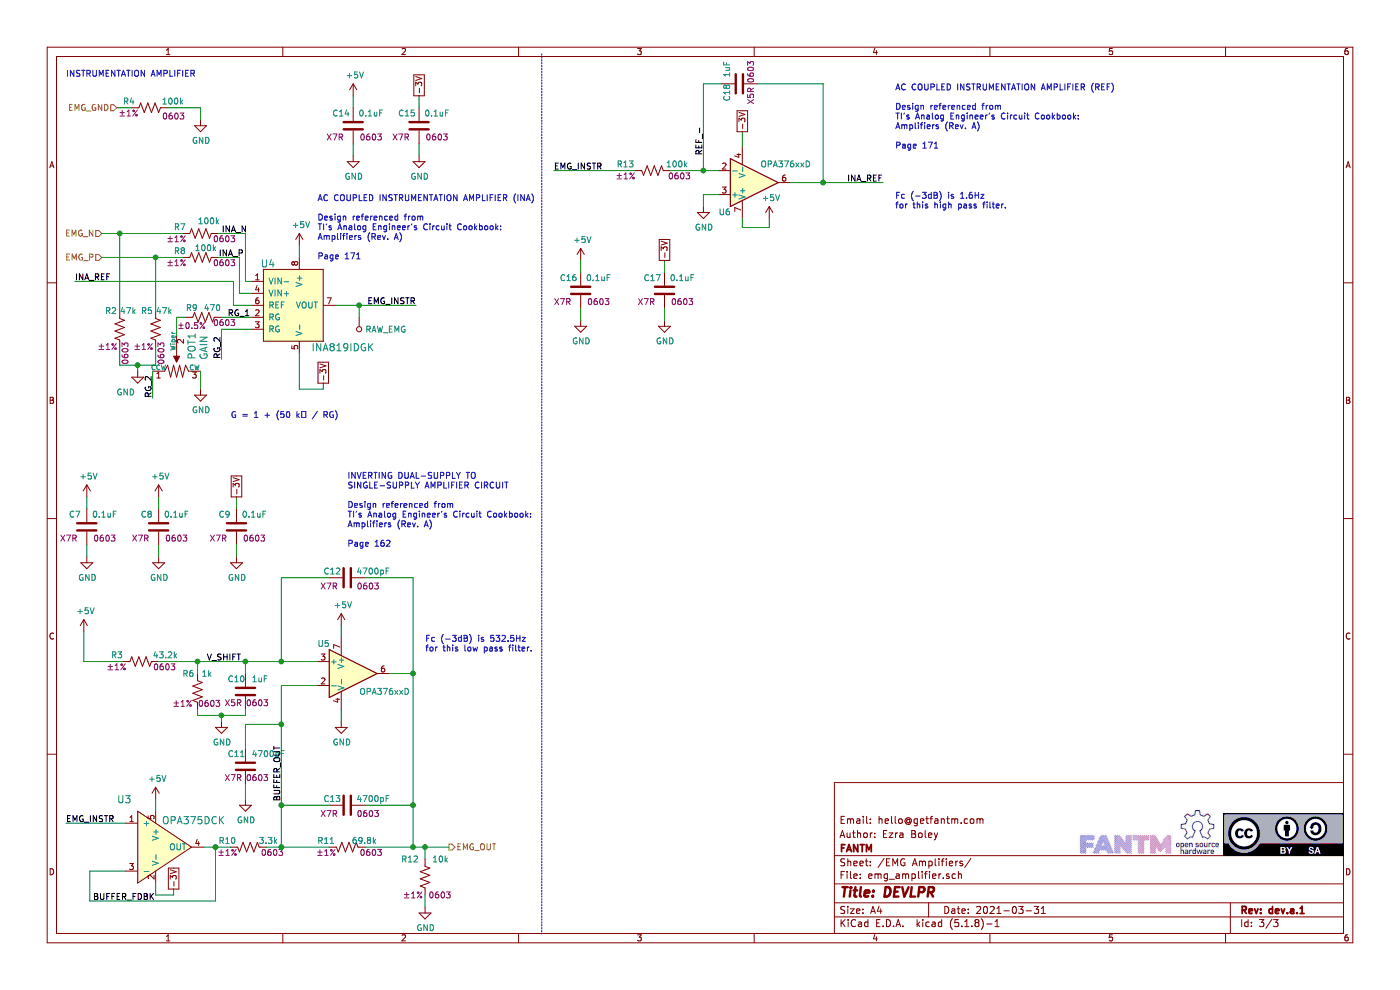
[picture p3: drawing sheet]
EESchema Schematic File Version 4
EELAYER 30 0
EELAYER END
$Descr A4 11693 8268
encoding utf-8
Sheet 3 3
Title "DEVLPR"
Date "2021-03-31"
Rev "dev.a.1"
Comp "FANTM"
Comment1 "Author: Ezra Boley"
Comment2 "Email: hello@getfantm.com"
Comment3 ""
Comment4 ""
$EndDescr
Text Notes 1925 3500 0    50   ~ 0
G = 1 + (50 kΩ / RG)\n
Wire Notes Line
	4525 450  4525 7800
Text Notes 550  650  0    50   ~ 0
INSTRUMENTATION AMPLIFIER\n
Wire Wire Line
	2100 2550 1950 2550
Wire Wire Line
	2100 2450 2000 2450
Wire Wire Line
	2100 2350 2050 2350
Wire Wire Line
	2500 2150 2500 2050
Wire Wire Line
	1950 2350 1950 2550
Wire Wire Line
	2950 800  2950 900 
Wire Wire Line
	2950 1200 2950 1300
Text HLabel 975  900  0    50   Input ~ 0
EMG_GND
$Comp
L power:GND #PWR022
U 1 1
P 1675 1000
F 0 "#PWR022" H 1675 750 50  0001 C CNN
F 1 "GND" H 1680 827 50  0000 C CNN
F 2 "" H 1675 1000 50  0001 C CNN
F 3 "" H 1675 1000 50  0001 C CNN
	1    1675 1000
	1    0    0    -1  
$EndComp
Wire Wire Line
	1850 2750 2100 2750
$Comp
L power:GND #PWR017
U 1 1
P 1150 3100
F 0 "#PWR017" H 1150 2850 50  0001 C CNN
F 1 "GND" H 1050 2925 50  0000 C CNN
F 2 "" H 1150 3100 50  0001 C CNN
F 3 "" H 1150 3100 50  0001 C CNN
	1    1150 3100
	1    0    0    -1  
$EndComp
Text Label 3475 2550 2    50   ~ 0
EMG_INSTR
Wire Wire Line
	1050 7275 750  7275
Wire Wire Line
	1300 7375 1300 7475
Wire Wire Line
	1300 6775 1300 6675
$Comp
L power:+5V #PWR018
U 1 1
P 1300 6675
F 0 "#PWR018" H 1300 6525 50  0001 C CNN
F 1 "+5V" H 1315 6848 50  0000 C CNN
F 2 "" H 1300 6675 50  0001 C CNN
F 3 "" H 1300 6675 50  0001 C CNN
	1    1300 6675
	1    0    0    -1  
$EndComp
Wire Wire Line
	1300 7475 1450 7475
Wire Wire Line
	1450 7475 1450 7425
Wire Wire Line
	2850 5925 2850 6025
Wire Wire Line
	2850 5325 2850 5225
$Comp
L power:+5V #PWR027
U 1 1
P 2850 5225
F 0 "#PWR027" H 2850 5075 50  0001 C CNN
F 1 "+5V" H 2865 5398 50  0000 C CNN
F 2 "" H 2850 5225 50  0001 C CNN
F 3 "" H 2850 5225 50  0001 C CNN
	1    2850 5225
	1    0    0    -1  
$EndComp
Wire Wire Line
	1800 7525 1800 7075
Wire Wire Line
	1800 7075 1700 7075
$Comp
L Amplifier_Operational:OPA376xxD U5
U 1 1
P 2950 5625
F 0 "U5" H 2650 5875 50  0000 L CNN
F 1 "OPA376xxD" H 3000 5475 50  0000 L CNN
F 2 "Package_SO:SOIC-8_3.9x4.9mm_P1.27mm" H 2850 5425 50  0001 L CNN
F 3 "http://www.ti.com/lit/ds/symlink/opa376.pdf" H 3100 5775 50  0001 C CNN
F 4 "296-41368-1-ND" H 2950 5625 50  0001 C CNN "Digi-Key_PN"
F 5 "IC OPAMP GP 1 CIRCUIT 8SOIC" H 2950 5625 50  0001 C CNN "Description"
F 6 "Texas Instruments" H 2950 5625 50  0001 C CNN "Manufacturer"
	1    2950 5625
	1    0    0    -1  
$EndComp
$Comp
L power:GND #PWR028
U 1 1
P 2850 6025
F 0 "#PWR028" H 2850 5775 50  0001 C CNN
F 1 "GND" H 2855 5852 50  0000 C CNN
F 2 "" H 2850 6025 50  0001 C CNN
F 3 "" H 2850 6025 50  0001 C CNN
	1    2850 6025
	1    0    0    -1  
$EndComp
Wire Wire Line
	2350 5725 2650 5725
Wire Wire Line
	3250 5625 3450 5625
Wire Wire Line
	3450 7075 3550 7075
Wire Wire Line
	3550 7175 3550 7075
$Comp
L power:GND #PWR032
U 1 1
P 3550 7575
F 0 "#PWR032" H 3550 7325 50  0001 C CNN
F 1 "GND" H 3555 7402 50  0000 C CNN
F 2 "" H 3550 7575 50  0001 C CNN
F 3 "" H 3550 7575 50  0001 C CNN
	1    3550 7575
	1    0    0    -1  
$EndComp
Wire Wire Line
	3550 7475 3550 7575
$Comp
L power:+5V #PWR014
U 1 1
P 700 5275
F 0 "#PWR014" H 700 5125 50  0001 C CNN
F 1 "+5V" H 715 5448 50  0000 C CNN
F 2 "" H 700 5275 50  0001 C CNN
F 3 "" H 700 5275 50  0001 C CNN
	1    700  5275
	1    0    0    -1  
$EndComp
$Comp
L power:GND #PWR023
U 1 1
P 1850 6025
F 0 "#PWR023" H 1850 5775 50  0001 C CNN
F 1 "GND" H 1855 5852 50  0000 C CNN
F 2 "" H 1850 6025 50  0001 C CNN
F 3 "" H 1850 6025 50  0001 C CNN
	1    1850 6025
	1    0    0    -1  
$EndComp
Wire Wire Line
	1650 5925 1650 5975
Wire Wire Line
	1650 5975 1850 5975
Wire Wire Line
	1850 5975 1850 6025
Wire Wire Line
	2050 5925 2050 5975
Wire Wire Line
	2050 5975 1850 5975
Connection ~ 1850 5975
Wire Wire Line
	2050 5625 2050 5525
Connection ~ 2050 5525
Wire Wire Line
	1650 5525 2050 5525
Wire Wire Line
	2050 5525 2350 5525
Wire Wire Line
	700  5275 700  5525
Text Label 550  6875 0    50   ~ 0
EMG_INSTR
Wire Wire Line
	550  6875 1050 6875
$Comp
L Device:R_US R2
U 1 1
P 1000 2750
F 0 "R2" H 1125 2600 50  0000 R CNN
F 1 "47k" H 1000 2600 50  0000 R CNN
F 2 "Resistor_SMD:R_0603_1608Metric" V 1040 2740 50  0001 C CNN
F 3 "https://www.te.com/commerce/DocumentDelivery/DDEController?Action=srchrtrv&DocNm=1773204-3&DocType=DS&DocLang=English" H 1000 2750 50  0001 C CNN
F 4 "A129708CT-ND" H 1000 2750 50  0001 C CNN "Digi-Key_PN"
F 5 "TE Connectivity Passive Product" H 1000 2750 50  0001 C CNN "Manufacturer"
F 6 "CRGCQ0603F47K" H 1000 2750 50  0001 C CNN "MPN"
F 7 "CRGCQ 0603 47K 1%" H 1000 2750 50  0001 C CNN "Description"
F 8 "±1%" H 1100 2900 50  0000 C CNN "Tolerance"
F 9 "0603" V 950 2950 50  0000 C CNN "Package"
	1    1000 2750
	-1   0    0    1   
$EndComp
Text HLabel 850  2150 0    50   Input ~ 0
EMG_P
Text HLabel 850  1950 0    50   Input ~ 0
EMG_N
Wire Wire Line
	1000 2900 1000 3050
Wire Wire Line
	1300 2900 1300 3050
Wire Wire Line
	1000 3050 1150 3050
Wire Wire Line
	1650 5625 1650 5525
$Comp
L Device:R_US R?
U 1 1
P 3550 7325
AR Path="/6089AB06" Ref="R?"  Part="1" 
AR Path="/606EA892/6089AB06" Ref="R?"  Part="1" 
AR Path="/6043E029/6089AB06" Ref="R12"  Part="1" 
F 0 "R12" H 3500 7475 50  0000 R CNN
F 1 "10k" H 3750 7475 50  0000 R CNN
F 2 "Resistor_SMD:R_0603_1608Metric" V 3590 7315 50  0001 C CNN
F 3 "https://www.seielect.com/catalog/sei-rncp.pdf" H 3550 7325 50  0001 C CNN
F 4 "RNCP0603FTD10K0CT-ND" H 3550 7325 50  0001 C CNN "Digi-Key_PN"
F 5 "Stackpole Electronics Inc" H 3550 7325 50  0001 C CNN "Manufacturer"
F 6 "RNCP0603FTD10K0" H 3550 7325 50  0001 C CNN "Manufacturer Product Number"
F 7 "Stackpole Electronics Inc" H 3550 7325 50  0001 C CNN "Supplier"
F 8 "RES 10K OHM 1% 1/8W 0603" H 3550 7325 50  0001 C CNN "Description"
F 9 "10 kOhms ±1% 0.125W, 1/8W Chip Resistor 0603 (1608 Metric) Anti-Sulfur, Moisture Resistant Thin Film" H 3550 7325 50  0001 C CNN "Detailed Description"
F 10 "±1%" H 3450 7175 50  0000 C CNN "Tolerance"
F 11 "0.125W, 1/8W" H 3550 7325 50  0001 C CNN "Power (Watts)"
F 12 "0603" H 3675 7175 50  0000 C CNN "Package"
	1    3550 7325
	1    0    0    -1  
$EndComp
Wire Wire Line
	2500 3250 2700 3250
Wire Wire Line
	2700 3250 2700 3200
$Comp
L power:+5V #PWR015
U 1 1
P 725 4150
F 0 "#PWR015" H 725 4000 50  0001 C CNN
F 1 "+5V" H 740 4323 50  0000 C CNN
F 2 "" H 725 4150 50  0001 C CNN
F 3 "" H 725 4150 50  0001 C CNN
	1    725  4150
	1    0    0    -1  
$EndComp
$Comp
L power:+5V #PWR019
U 1 1
P 1325 4150
F 0 "#PWR019" H 1325 4000 50  0001 C CNN
F 1 "+5V" H 1340 4323 50  0000 C CNN
F 2 "" H 1325 4150 50  0001 C CNN
F 3 "" H 1325 4150 50  0001 C CNN
	1    1325 4150
	1    0    0    -1  
$EndComp
$Comp
L Device:C C?
U 1 1
P 1325 4400
AR Path="/608EC034" Ref="C?"  Part="1" 
AR Path="/606EA892/608EC034" Ref="C?"  Part="1" 
AR Path="/6043E029/608EC034" Ref="C8"  Part="1" 
F 0 "C8" H 1425 4300 50  0000 C CNN
F 1 "0.1uF" H 1175 4300 50  0000 C CNN
F 2 "Capacitor_SMD:C_0603_1608Metric" H 1363 4250 50  0001 C CNN
F 3 "https://www.yageo.com/upload/media/product/productsearch/datasheet/mlcc/UPY-GPHC_X7R_6.3V-to-50V_18.pdf" H 1325 4400 50  0001 C CNN
F 4 "CC0603KRX7R7BB104" H 1325 4400 50  0001 C CNN "MPN"
F 5 "X7R" H 1475 4500 50  0000 C CNN "Temperature"
F 6 "±10%" H 1475 4500 50  0001 C CNN "Tolerance"
F 7 "16V" H 1325 4400 50  0001 C CNN "Rated Voltage"
F 8 "0603" H 1175 4500 50  0000 C CNN "Package Size"
F 9 "CAP CER 0.1UF 16V X7R 0603" H 1325 4400 50  0001 C CNN "Description"
F 10 "Yageo" H 1325 4400 50  0001 C CNN "Supplier"
F 11 "Yageo" H 1325 4400 50  0001 C CNN "Manufacturer"
F 12 "https://www.digikey.com/en/products/detail/yageo/CC0603KRX7R7BB104/302822" H 1325 4400 50  0001 C CNN "Digikey"
F 13 "311-1088-1-ND" H 1325 4400 50  0001 C CNN "Digi-Key_PN"
	1    1325 4400
	-1   0    0    1   
$EndComp
$Comp
L power:GND #PWR024
U 1 1
P 1975 4650
F 0 "#PWR024" H 1975 4400 50  0001 C CNN
F 1 "GND" H 1980 4477 50  0000 C CNN
F 2 "" H 1975 4650 50  0001 C CNN
F 3 "" H 1975 4650 50  0001 C CNN
	1    1975 4650
	1    0    0    -1  
$EndComp
$Comp
L power:GND #PWR020
U 1 1
P 1325 4650
F 0 "#PWR020" H 1325 4400 50  0001 C CNN
F 1 "GND" H 1330 4477 50  0000 C CNN
F 2 "" H 1325 4650 50  0001 C CNN
F 3 "" H 1325 4650 50  0001 C CNN
	1    1325 4650
	1    0    0    -1  
$EndComp
$Comp
L power:GND #PWR016
U 1 1
P 725 4650
F 0 "#PWR016" H 725 4400 50  0001 C CNN
F 1 "GND" H 730 4477 50  0000 C CNN
F 2 "" H 725 4650 50  0001 C CNN
F 3 "" H 725 4650 50  0001 C CNN
	1    725  4650
	1    0    0    -1  
$EndComp
Wire Wire Line
	1325 4550 1325 4650
Wire Wire Line
	1975 4550 1975 4650
Wire Wire Line
	725  4550 725  4650
Wire Wire Line
	725  4150 725  4250
Wire Wire Line
	1325 4150 1325 4250
Wire Wire Line
	1975 4150 1975 4250
$Comp
L Device:C C10
U 1 1
P 2050 5775
F 0 "C10" H 2200 5675 50  0000 R CNN
F 1 "1uF" H 2000 5675 50  0000 R CNN
F 2 "Capacitor_SMD:C_0603_1608Metric" H 2088 5625 50  0001 C CNN
F 3 "http://www.samsungsem.com/kr/support/product-search/mlcc/CL10A105KO8NNNC.jsp" H 2050 5775 50  0001 C CNN
F 4 "1276-1034-1-ND" H 2050 5775 50  0001 C CNN "Digi-Key_PN"
F 5 "±10%" H 2200 5875 50  0001 C CNN "Tolerance"
F 6 "X5R" H 2150 5875 50  0000 C CNN "Temperature Coefficient"
F 7 "0603" H 1950 5875 50  0000 C CNN "Package"
	1    2050 5775
	-1   0    0    1   
$EndComp
Connection ~ 1650 5525
$Comp
L Device:R_US R5
U 1 1
P 1300 2750
F 0 "R5" H 1425 2600 50  0000 R CNN
F 1 "47k" H 1300 2600 50  0000 R CNN
F 2 "Resistor_SMD:R_0603_1608Metric" V 1340 2740 50  0001 C CNN
F 3 "https://www.te.com/commerce/DocumentDelivery/DDEController?Action=srchrtrv&DocNm=1773204-3&DocType=DS&DocLang=English" H 1300 2750 50  0001 C CNN
F 4 "A129708CT-ND" H 1300 2750 50  0001 C CNN "Digi-Key_PN"
F 5 "TE Connectivity Passive Product" H 1300 2750 50  0001 C CNN "Manufacturer"
F 6 "CRGCQ0603F47K" H 1300 2750 50  0001 C CNN "MPN"
F 7 "CRGCQ 0603 47K 1%" H 1300 2750 50  0001 C CNN "Description"
F 8 "±1%" H 1400 2900 50  0000 C CNN "Tolerance"
F 9 "0603" V 1250 2950 50  0000 C CNN "Package"
	1    1300 2750
	-1   0    0    1   
$EndComp
Text Notes 2900 4575 0    50   ~ 0
INVERTING DUAL-SUPPLY TO \nSINGLE-SUPPLY AMPLIFIER CIRCUIT\n\nDesign referenced from \nTI's Analog Engineer's Circuit Cookbook: \nAmplifiers (Rev. A)\n\nPage 162\n
$Comp
L power:+5V #PWR026
U 1 1
P 2500 2050
F 0 "#PWR026" H 2500 1900 50  0001 C CNN
F 1 "+5V" H 2515 2223 50  0000 C CNN
F 2 "" H 2500 2050 50  0001 C CNN
F 3 "" H 2500 2050 50  0001 C CNN
	1    2500 2050
	1    0    0    -1  
$EndComp
$Comp
L power:+5V #PWR029
U 1 1
P 2950 800
F 0 "#PWR029" H 2950 650 50  0001 C CNN
F 1 "+5V" H 2965 973 50  0000 C CNN
F 2 "" H 2950 800 50  0001 C CNN
F 3 "" H 2950 800 50  0001 C CNN
	1    2950 800 
	1    0    0    -1  
$EndComp
Wire Wire Line
	3450 5625 3450 6725
Wire Wire Line
	2350 5725 2350 6050
Wire Wire Line
	2750 6725 2350 6725
Connection ~ 2350 6725
Wire Wire Line
	2350 6725 2350 7075
Wire Wire Line
	2750 7075 2350 7075
Wire Wire Line
	3050 6725 3450 6725
Connection ~ 3450 6725
Wire Wire Line
	3450 6725 3450 7075
Wire Wire Line
	3050 7075 3450 7075
Connection ~ 3450 7075
Wire Wire Line
	700  5525 1025 5525
Wire Wire Line
	1325 5525 1650 5525
Wire Wire Line
	1800 7075 1925 7075
Connection ~ 1800 7075
Wire Wire Line
	2225 7075 2350 7075
Connection ~ 2350 7075
$Comp
L power:GND #PWR025
U 1 1
P 2050 6675
F 0 "#PWR025" H 2050 6425 50  0001 C CNN
F 1 "GND" H 2055 6502 50  0000 C CNN
F 2 "" H 2050 6675 50  0001 C CNN
F 3 "" H 2050 6675 50  0001 C CNN
	1    2050 6675
	1    0    0    -1  
$EndComp
Wire Wire Line
	2050 6550 2050 6675
Wire Wire Line
	2050 6250 2050 6050
Connection ~ 2350 6050
Wire Wire Line
	2350 6050 2350 6725
Wire Wire Line
	2050 6050 2350 6050
Wire Wire Line
	3550 7075 3750 7075
Connection ~ 3550 7075
Text HLabel 3750 7075 2    50   Output ~ 0
EMG_OUT
Text Notes 3550 5450 0    50   ~ 0
Fc (-3dB) is 532.5Hz\nfor this low pass filter.\n
$Comp
L Device:C C?
U 1 1
P 725 4400
AR Path="/6079AFFD" Ref="C?"  Part="1" 
AR Path="/606EA892/6079AFFD" Ref="C?"  Part="1" 
AR Path="/6043E029/6079AFFD" Ref="C7"  Part="1" 
F 0 "C7" H 825 4300 50  0000 C CNN
F 1 "0.1uF" H 575 4300 50  0000 C CNN
F 2 "Capacitor_SMD:C_0603_1608Metric" H 763 4250 50  0001 C CNN
F 3 "https://www.yageo.com/upload/media/product/productsearch/datasheet/mlcc/UPY-GPHC_X7R_6.3V-to-50V_18.pdf" H 725 4400 50  0001 C CNN
F 4 "CC0603KRX7R7BB104" H 725 4400 50  0001 C CNN "MPN"
F 5 "X7R" H 875 4500 50  0000 C CNN "Temperature"
F 6 "±10%" H 875 4500 50  0001 C CNN "Tolerance"
F 7 "16V" H 725 4400 50  0001 C CNN "Rated Voltage"
F 8 "0603" H 575 4500 50  0000 C CNN "Package Size"
F 9 "CAP CER 0.1UF 16V X7R 0603" H 725 4400 50  0001 C CNN "Description"
F 10 "Yageo" H 725 4400 50  0001 C CNN "Supplier"
F 11 "Yageo" H 725 4400 50  0001 C CNN "Manufacturer"
F 12 "https://www.digikey.com/en/products/detail/yageo/CC0603KRX7R7BB104/302822" H 725 4400 50  0001 C CNN "Digikey"
F 13 "311-1088-1-ND" H 725 4400 50  0001 C CNN "Digi-Key_PN"
	1    725  4400
	-1   0    0    1   
$EndComp
$Comp
L Device:C C?
U 1 1
P 1975 4400
AR Path="/6079BD40" Ref="C?"  Part="1" 
AR Path="/606EA892/6079BD40" Ref="C?"  Part="1" 
AR Path="/6043E029/6079BD40" Ref="C9"  Part="1" 
F 0 "C9" H 2075 4300 50  0000 C CNN
F 1 "0.1uF" H 1825 4300 50  0000 C CNN
F 2 "Capacitor_SMD:C_0603_1608Metric" H 2013 4250 50  0001 C CNN
F 3 "https://www.yageo.com/upload/media/product/productsearch/datasheet/mlcc/UPY-GPHC_X7R_6.3V-to-50V_18.pdf" H 1975 4400 50  0001 C CNN
F 4 "CC0603KRX7R7BB104" H 1975 4400 50  0001 C CNN "MPN"
F 5 "X7R" H 2125 4500 50  0000 C CNN "Temperature"
F 6 "±10%" H 2125 4500 50  0001 C CNN "Tolerance"
F 7 "16V" H 1975 4400 50  0001 C CNN "Rated Voltage"
F 8 "0603" H 1825 4500 50  0000 C CNN "Package Size"
F 9 "CAP CER 0.1UF 16V X7R 0603" H 1975 4400 50  0001 C CNN "Description"
F 10 "Yageo" H 1975 4400 50  0001 C CNN "Supplier"
F 11 "Yageo" H 1975 4400 50  0001 C CNN "Manufacturer"
F 12 "https://www.digikey.com/en/products/detail/yageo/CC0603KRX7R7BB104/302822" H 1975 4400 50  0001 C CNN "Digikey"
F 13 "311-1088-1-ND" H 1975 4400 50  0001 C CNN "Digi-Key_PN"
	1    1975 4400
	-1   0    0    1   
$EndComp
$Comp
L Device:C C?
U 1 1
P 2950 1050
AR Path="/6079CDBC" Ref="C?"  Part="1" 
AR Path="/606EA892/6079CDBC" Ref="C?"  Part="1" 
AR Path="/6043E029/6079CDBC" Ref="C14"  Part="1" 
F 0 "C14" H 3050 950 50  0000 C CNN
F 1 "0.1uF" H 2800 950 50  0000 C CNN
F 2 "Capacitor_SMD:C_0603_1608Metric" H 2988 900 50  0001 C CNN
F 3 "https://www.yageo.com/upload/media/product/productsearch/datasheet/mlcc/UPY-GPHC_X7R_6.3V-to-50V_18.pdf" H 2950 1050 50  0001 C CNN
F 4 "CC0603KRX7R7BB104" H 2950 1050 50  0001 C CNN "MPN"
F 5 "X7R" H 3100 1150 50  0000 C CNN "Temperature"
F 6 "±10%" H 3100 1150 50  0001 C CNN "Tolerance"
F 7 "16V" H 2950 1050 50  0001 C CNN "Rated Voltage"
F 8 "0603" H 2800 1150 50  0000 C CNN "Package Size"
F 9 "CAP CER 0.1UF 16V X7R 0603" H 2950 1050 50  0001 C CNN "Description"
F 10 "Yageo" H 2950 1050 50  0001 C CNN "Supplier"
F 11 "Yageo" H 2950 1050 50  0001 C CNN "Manufacturer"
F 12 "https://www.digikey.com/en/products/detail/yageo/CC0603KRX7R7BB104/302822" H 2950 1050 50  0001 C CNN "Digikey"
F 13 "311-1088-1-ND" H 2950 1050 50  0001 C CNN "Digi-Key_PN"
	1    2950 1050
	-1   0    0    1   
$EndComp
Wire Wire Line
	2500 2950 2500 3250
$Comp
L power:GND #PWR031
U 1 1
P 3500 1300
F 0 "#PWR031" H 3500 1050 50  0001 C CNN
F 1 "GND" H 3505 1127 50  0000 C CNN
F 2 "" H 3500 1300 50  0001 C CNN
F 3 "" H 3500 1300 50  0001 C CNN
	1    3500 1300
	1    0    0    -1  
$EndComp
Wire Wire Line
	3500 1200 3500 1300
Wire Wire Line
	3500 800  3500 900 
$Comp
L Device:C C?
U 1 1
P 3500 1050
AR Path="/607D61F7" Ref="C?"  Part="1" 
AR Path="/606EA892/607D61F7" Ref="C?"  Part="1" 
AR Path="/6043E029/607D61F7" Ref="C15"  Part="1" 
F 0 "C15" H 3600 950 50  0000 C CNN
F 1 "0.1uF" H 3350 950 50  0000 C CNN
F 2 "Capacitor_SMD:C_0603_1608Metric" H 3538 900 50  0001 C CNN
F 3 "https://www.yageo.com/upload/media/product/productsearch/datasheet/mlcc/UPY-GPHC_X7R_6.3V-to-50V_18.pdf" H 3500 1050 50  0001 C CNN
F 4 "CC0603KRX7R7BB104" H 3500 1050 50  0001 C CNN "MPN"
F 5 "X7R" H 3650 1150 50  0000 C CNN "Temperature"
F 6 "±10%" H 3650 1150 50  0001 C CNN "Tolerance"
F 7 "16V" H 3500 1050 50  0001 C CNN "Rated Voltage"
F 8 "0603" H 3350 1150 50  0000 C CNN "Package Size"
F 9 "CAP CER 0.1UF 16V X7R 0603" H 3500 1050 50  0001 C CNN "Description"
F 10 "Yageo" H 3500 1050 50  0001 C CNN "Supplier"
F 11 "Yageo" H 3500 1050 50  0001 C CNN "Manufacturer"
F 12 "https://www.digikey.com/en/products/detail/yageo/CC0603KRX7R7BB104/302822" H 3500 1050 50  0001 C CNN "Digikey"
F 13 "311-1088-1-ND" H 3500 1050 50  0001 C CNN "Digi-Key_PN"
	1    3500 1050
	-1   0    0    1   
$EndComp
Text GLabel 1975 4150 1    50   UnSpc ~ 0
-3V
Text GLabel 1450 7425 1    50   UnSpc ~ 0
-3V
Text GLabel 2700 3200 1    50   UnSpc ~ 0
-3V
Text GLabel 3500 800  1    50   UnSpc ~ 0
-3V
$Comp
L FANTM_parts:OPA375DCK U3
U 1 1
P 1300 7075
F 0 "U3" H 975 7475 60  0000 L CNN
F 1 "OPA375DCK" H 1350 7300 60  0000 L CNN
F 2 "digikey-footprints:SC-70-5" H 1900 7275 60  0001 L CNN
F 3 "https://www.ti.com/lit/ds/symlink/opa375.pdf?ts=1619040008280&ref_url=https%253A%252F%252Fwww.ti.com%252Fproduct%252FOPA375" H 1900 7375 60  0001 L CNN
F 4 "296-49849-1-ND" H 1900 7475 60  0001 L CNN "Digi-Key_PN"
F 5 "OPA375IDCKR" H 1900 7575 60  0001 L CNN "MPN"
F 6 "Integrated Circuits (ICs)" H 1900 7675 60  0001 L CNN "Category"
F 7 "Linear - Amplifiers - Instrumentation, OP Amps, Buffer Amps" H 1850 7775 60  0001 L CNN "Family"
F 8 "http://www.ti.com/general/docs/suppproductinfo.tsp?distId=10&gotoUrl=http%3A%2F%2Fwww.ti.com%2Flit%2Fgpn%2Fopa375" H 1500 7875 60  0001 L CNN "DK_Datasheet_Link"
F 9 "https://www.digikey.com/en/products/detail/texas-instruments/OPA375IDCKR/8020863" H 1500 7975 60  0001 L CNN "DK_Detail_Page"
F 10 "IC OPAMP GP 1 CIRCUIT SC70-5" H 1500 8075 60  0001 L CNN "Description"
F 11 "Texas Instruments" H 1500 8175 60  0001 L CNN "Manufacturer"
F 12 "Active" H 1500 8275 60  0001 L CNN "Status"
	1    1300 7075
	1    0    0    -1  
$EndComp
Wire Wire Line
	750  7525 750  7275
Wire Wire Line
	750  7525 1800 7525
Text Label 1725 5525 0    50   ~ 0
V_SHIFT
Text Label 775  7525 0    50   ~ 0
BUFFER_FDBK
Text Label 2350 6225 3    50   ~ 0
BUFFER_OUT
Text Label 1900 2650 0    50   ~ 0
RG_1
Text Label 1850 3000 1    50   ~ 0
RG_2
$Comp
L dk_Test-Points:5011 TP4
U 1 1
P 3000 2750
F 0 "TP4" H 3050 2797 50  0001 L CNN
F 1 "RAW_EMG" H 3050 2750 50  0000 L CNN
F 2 "digikey-footprints:Test_Point_D1.02mm" H 3200 2950 60  0001 L CNN
F 3 "http://www.keyelco.com/product-pdf.cfm?p=1320" H 3200 3050 60  0001 L CNN
F 4 "36-5011-ND" H 3200 3150 60  0001 L CNN "Digi-Key_PN"
F 5 "5011" H 3200 3250 60  0001 L CNN "MPN"
F 6 "Test and Measurement" H 3200 3350 60  0001 L CNN "Category"
F 7 "Test Points" H 3200 3450 60  0001 L CNN "Family"
F 8 "http://www.keyelco.com/product-pdf.cfm?p=1320" H 3200 3550 60  0001 L CNN "DK_Datasheet_Link"
F 9 "/product-detail/en/keystone-electronics/5011/36-5011-ND/255333" H 3200 3650 60  0001 L CNN "DK_Detail_Page"
F 10 "PC TEST POINT MULTIPURPOSE BLACK" H 3200 3750 60  0001 L CNN "Description"
F 11 "Keystone Electronics" H 3200 3850 60  0001 L CNN "Manufacturer"
F 12 "Active" H 3200 3950 60  0001 L CNN "Status"
	1    3000 2750
	1    0    0    -1  
$EndComp
Wire Wire Line
	2800 2550 3000 2550
Wire Wire Line
	3000 2550 3000 2650
Connection ~ 3000 2550
Wire Wire Line
	3000 2550 3475 2550
$Comp
L Device:R_US R7
U 1 1
P 1675 1950
F 0 "R7" V 1725 2175 50  0000 R CNN
F 1 "100k" V 1775 1975 50  0000 R CNN
F 2 "Resistor_SMD:R_0603_1608Metric" V 1715 1940 50  0001 C CNN
F 3 "https://www.rohm.com/datasheet/SFR03EZPF/sfr-e" H 1675 1950 50  0001 C CNN
F 4 "511-1819-1-ND" H 1675 1950 50  0001 C CNN "Digi-Key_PN"
F 5 "Rohm Semiconductor" H 1675 1950 50  0001 C CNN "Manufacturer"
F 6 "SFR03EZPF1003" H 1675 1950 50  0001 C CNN "MPN"
F 7 "RES 100 KOHM 1% 1/10W 0603" H 1675 1950 50  0001 C CNN "Description"
F 8 "±1%" V 1625 2150 50  0000 C CNN "Tolerance"
F 9 "0603" V 1625 1750 50  0000 C CNN "Package"
	1    1675 1950
	0    -1   -1   0   
$EndComp
$Comp
L Device:R_US R8
U 1 1
P 1675 2150
F 0 "R8" V 1725 2375 50  0000 R CNN
F 1 "100k" V 1750 2200 50  0000 R CNN
F 2 "Resistor_SMD:R_0603_1608Metric" V 1715 2140 50  0001 C CNN
F 3 "https://www.rohm.com/datasheet/SFR03EZPF/sfr-e" H 1675 2150 50  0001 C CNN
F 4 "511-1819-1-ND" H 1675 2150 50  0001 C CNN "Digi-Key_PN"
F 5 "Rohm Semiconductor" H 1675 2150 50  0001 C CNN "Manufacturer"
F 6 "SFR03EZPF1003" H 1675 2150 50  0001 C CNN "MPN"
F 7 "RES 100 KOHM 1% 1/10W 0603" H 1675 2150 50  0001 C CNN "Description"
F 8 "±1%" V 1625 2350 50  0000 C CNN "Tolerance"
F 9 "0603" V 1625 1950 50  0000 C CNN "Package"
	1    1675 2150
	0    -1   -1   0   
$EndComp
Wire Wire Line
	1000 1950 850  1950
Wire Wire Line
	1000 1950 1000 2600
Wire Wire Line
	1300 2150 850  2150
Wire Wire Line
	1300 2150 1300 2600
Wire Wire Line
	1300 2150 1525 2150
Connection ~ 1300 2150
Wire Wire Line
	1000 1950 1525 1950
Connection ~ 1000 1950
Wire Wire Line
	2050 1950 1825 1950
Wire Wire Line
	2050 1950 2050 2350
Wire Wire Line
	1825 2150 2000 2150
Wire Wire Line
	2000 2150 2000 2450
$Comp
L Device:R_US R4
U 1 1
P 1250 900
F 0 "R4" V 1300 1125 50  0000 R CNN
F 1 "100k" V 1300 800 50  0000 R CNN
F 2 "Resistor_SMD:R_0603_1608Metric" V 1290 890 50  0001 C CNN
F 3 "https://www.rohm.com/datasheet/SFR03EZPF/sfr-e" H 1250 900 50  0001 C CNN
F 4 "511-1819-1-ND" H 1250 900 50  0001 C CNN "Digi-Key_PN"
F 5 "Rohm Semiconductor" H 1250 900 50  0001 C CNN "Manufacturer"
F 6 "SFR03EZPF1003" H 1250 900 50  0001 C CNN "MPN"
F 7 "RES 100 KOHM 1% 1/10W 0603" H 1250 900 50  0001 C CNN "Description"
F 8 "±1%" V 1200 1075 50  0000 C CNN "Tolerance"
F 9 "0603" V 1175 700 50  0000 C CNN "Package"
	1    1250 900 
	0    -1   -1   0   
$EndComp
Wire Wire Line
	975  900  1100 900 
Wire Wire Line
	1400 900  1675 900 
Wire Wire Line
	1675 900  1675 1000
Text Label 625  2350 0    50   ~ 0
INA_REF
Wire Wire Line
	625  2350 1950 2350
$Comp
L Amplifier_Operational:OPA376xxD U6
U 1 1
P 6300 1525
F 0 "U6" H 6000 1775 50  0000 L CNN
F 1 "OPA376xxD" H 6350 1375 50  0000 L CNN
F 2 "Package_SO:SOIC-8_3.9x4.9mm_P1.27mm" H 6200 1325 50  0001 L CNN
F 3 "http://www.ti.com/lit/ds/symlink/opa376.pdf" H 6450 1675 50  0001 C CNN
F 4 "296-41368-1-ND" H 6300 1525 50  0001 C CNN "Digi-Key_PN"
F 5 "IC OPAMP GP 1 CIRCUIT 8SOIC" H 6300 1525 50  0001 C CNN "Description"
F 6 "Texas Instruments" H 6300 1525 50  0001 C CNN "Manufacturer"
	1    6300 1525
	1    0    0    1   
$EndComp
$Comp
L Device:C C18
U 1 1
P 6175 700
F 0 "C18" H 6325 600 50  0000 R CNN
F 1 "1uF" H 6125 600 50  0000 R CNN
F 2 "Capacitor_SMD:C_0603_1608Metric" H 6213 550 50  0001 C CNN
F 3 "http://www.samsungsem.com/kr/support/product-search/mlcc/CL10A105KO8NNNC.jsp" H 6175 700 50  0001 C CNN
F 4 "1276-1034-1-ND" H 6175 700 50  0001 C CNN "Digi-Key_PN"
F 5 "±10%" H 6325 800 50  0001 C CNN "Tolerance"
F 6 "X5R" H 6275 800 50  0000 C CNN "Temperature Coefficient"
F 7 "0603" H 6075 800 50  0000 C CNN "Package"
	1    6175 700 
	0    1    1    0   
$EndComp
$Comp
L Device:R_US R13
U 1 1
P 5450 1425
F 0 "R13" V 5500 1275 50  0000 R CNN
F 1 "100k" V 5500 1725 50  0000 R CNN
F 2 "Resistor_SMD:R_0603_1608Metric" V 5490 1415 50  0001 C CNN
F 3 "https://www.rohm.com/datasheet/SFR03EZPF/sfr-e" H 5450 1425 50  0001 C CNN
F 4 "511-1819-1-ND" H 5450 1425 50  0001 C CNN "Digi-Key_PN"
F 5 "Rohm Semiconductor" H 5450 1425 50  0001 C CNN "Manufacturer"
F 6 "SFR03EZPF1003" H 5450 1425 50  0001 C CNN "MPN"
F 7 "RES 100 KOHM 1% 1/10W 0603" H 5450 1425 50  0001 C CNN "Description"
F 8 "±1%" V 5400 1200 50  0000 C CNN "Tolerance"
F 9 "0603" V 5400 1650 50  0000 C CNN "Package"
	1    5450 1425
	0    1    -1   0   
$EndComp
Text Label 4625 1425 0    50   ~ 0
EMG_INSTR
Wire Wire Line
	4625 1425 5300 1425
Wire Wire Line
	6600 1525 6875 1525
Wire Wire Line
	5600 1425 5875 1425
Wire Wire Line
	6025 700  5875 700 
Wire Wire Line
	5875 700  5875 1425
Connection ~ 5875 1425
Wire Wire Line
	5875 1425 6000 1425
Wire Wire Line
	6325 700  6875 700 
Wire Wire Line
	6875 700  6875 1525
Connection ~ 6875 1525
Wire Wire Line
	6000 1625 5875 1625
Wire Wire Line
	5875 1625 5875 1725
$Comp
L power:GND #PWR030
U 1 1
P 2950 1300
F 0 "#PWR030" H 2950 1050 50  0001 C CNN
F 1 "GND" H 2955 1127 50  0000 C CNN
F 2 "" H 2950 1300 50  0001 C CNN
F 3 "" H 2950 1300 50  0001 C CNN
	1    2950 1300
	1    0    0    -1  
$EndComp
$Comp
L power:GND #PWR036
U 1 1
P 5875 1725
F 0 "#PWR036" H 5875 1475 50  0001 C CNN
F 1 "GND" H 5880 1552 50  0000 C CNN
F 2 "" H 5875 1725 50  0001 C CNN
F 3 "" H 5875 1725 50  0001 C CNN
	1    5875 1725
	1    0    0    -1  
$EndComp
Text GLabel 6200 1100 1    50   UnSpc ~ 0
-3V
Wire Wire Line
	6200 1100 6200 1225
$Comp
L power:+5V #PWR037
U 1 1
P 6425 1825
F 0 "#PWR037" H 6425 1675 50  0001 C CNN
F 1 "+5V" H 6440 1998 50  0000 C CNN
F 2 "" H 6425 1825 50  0001 C CNN
F 3 "" H 6425 1825 50  0001 C CNN
	1    6425 1825
	1    0    0    -1  
$EndComp
Wire Wire Line
	6200 1825 6200 1900
Wire Wire Line
	6200 1900 6425 1900
Wire Wire Line
	6425 1900 6425 1825
Text Label 7375 1525 2    50   ~ 0
INA_REF
Wire Wire Line
	6875 1525 7375 1525
$Comp
L power:+5V #PWR033
U 1 1
P 4850 2175
F 0 "#PWR033" H 4850 2025 50  0001 C CNN
F 1 "+5V" H 4865 2348 50  0000 C CNN
F 2 "" H 4850 2175 50  0001 C CNN
F 3 "" H 4850 2175 50  0001 C CNN
	1    4850 2175
	1    0    0    -1  
$EndComp
$Comp
L Device:C C?
U 1 1
P 4850 2425
AR Path="/609C2845" Ref="C?"  Part="1" 
AR Path="/606EA892/609C2845" Ref="C?"  Part="1" 
AR Path="/6043E029/609C2845" Ref="C16"  Part="1" 
F 0 "C16" H 4950 2325 50  0000 C CNN
F 1 "0.1uF" H 4700 2325 50  0000 C CNN
F 2 "Capacitor_SMD:C_0603_1608Metric" H 4888 2275 50  0001 C CNN
F 3 "https://www.yageo.com/upload/media/product/productsearch/datasheet/mlcc/UPY-GPHC_X7R_6.3V-to-50V_18.pdf" H 4850 2425 50  0001 C CNN
F 4 "CC0603KRX7R7BB104" H 4850 2425 50  0001 C CNN "MPN"
F 5 "X7R" H 5000 2525 50  0000 C CNN "Temperature"
F 6 "±10%" H 5000 2525 50  0001 C CNN "Tolerance"
F 7 "16V" H 4850 2425 50  0001 C CNN "Rated Voltage"
F 8 "0603" H 4700 2525 50  0000 C CNN "Package Size"
F 9 "CAP CER 0.1UF 16V X7R 0603" H 4850 2425 50  0001 C CNN "Description"
F 10 "Yageo" H 4850 2425 50  0001 C CNN "Supplier"
F 11 "Yageo" H 4850 2425 50  0001 C CNN "Manufacturer"
F 12 "https://www.digikey.com/en/products/detail/yageo/CC0603KRX7R7BB104/302822" H 4850 2425 50  0001 C CNN "Digikey"
F 13 "311-1088-1-ND" H 4850 2425 50  0001 C CNN "Digi-Key_PN"
	1    4850 2425
	-1   0    0    1   
$EndComp
$Comp
L power:GND #PWR035
U 1 1
P 5550 2675
F 0 "#PWR035" H 5550 2425 50  0001 C CNN
F 1 "GND" H 5555 2502 50  0000 C CNN
F 2 "" H 5550 2675 50  0001 C CNN
F 3 "" H 5550 2675 50  0001 C CNN
	1    5550 2675
	1    0    0    -1  
$EndComp
$Comp
L power:GND #PWR034
U 1 1
P 4850 2675
F 0 "#PWR034" H 4850 2425 50  0001 C CNN
F 1 "GND" H 4855 2502 50  0000 C CNN
F 2 "" H 4850 2675 50  0001 C CNN
F 3 "" H 4850 2675 50  0001 C CNN
	1    4850 2675
	1    0    0    -1  
$EndComp
Wire Wire Line
	4850 2575 4850 2675
Wire Wire Line
	5550 2575 5550 2675
Wire Wire Line
	4850 2175 4850 2275
Wire Wire Line
	5550 2175 5550 2275
$Comp
L Device:C C?
U 1 1
P 5550 2425
AR Path="/609C2865" Ref="C?"  Part="1" 
AR Path="/606EA892/609C2865" Ref="C?"  Part="1" 
AR Path="/6043E029/609C2865" Ref="C17"  Part="1" 
F 0 "C17" H 5650 2325 50  0000 C CNN
F 1 "0.1uF" H 5400 2325 50  0000 C CNN
F 2 "Capacitor_SMD:C_0603_1608Metric" H 5588 2275 50  0001 C CNN
F 3 "https://www.yageo.com/upload/media/product/productsearch/datasheet/mlcc/UPY-GPHC_X7R_6.3V-to-50V_18.pdf" H 5550 2425 50  0001 C CNN
F 4 "CC0603KRX7R7BB104" H 5550 2425 50  0001 C CNN "MPN"
F 5 "X7R" H 5700 2525 50  0000 C CNN "Temperature"
F 6 "±10%" H 5700 2525 50  0001 C CNN "Tolerance"
F 7 "16V" H 5550 2425 50  0001 C CNN "Rated Voltage"
F 8 "0603" H 5400 2525 50  0000 C CNN "Package Size"
F 9 "CAP CER 0.1UF 16V X7R 0603" H 5550 2425 50  0001 C CNN "Description"
F 10 "Yageo" H 5550 2425 50  0001 C CNN "Supplier"
F 11 "Yageo" H 5550 2425 50  0001 C CNN "Manufacturer"
F 12 "https://www.digikey.com/en/products/detail/yageo/CC0603KRX7R7BB104/302822" H 5550 2425 50  0001 C CNN "Digikey"
F 13 "311-1088-1-ND" H 5550 2425 50  0001 C CNN "Digi-Key_PN"
	1    5550 2425
	-1   0    0    1   
$EndComp
Text GLabel 5550 2175 1    50   UnSpc ~ 0
-3V
Wire Wire Line
	3450 4825 3450 5625
Connection ~ 3450 5625
Wire Wire Line
	2350 4825 2350 5525
Connection ~ 2350 5525
Wire Wire Line
	2350 5525 2650 5525
Wire Wire Line
	3050 4825 3450 4825
Wire Wire Line
	2750 4825 2350 4825
Text Notes 7475 1750 0    50   ~ 0
Fc (-3dB) is 1.6Hz\nfor this high pass filter.\n
Wire Wire Line
	1150 3100 1150 3050
Connection ~ 1150 3050
Wire Wire Line
	1150 3050 1300 3050
$Comp
L Device:R_US R9
U 1 1
P 1700 2650
F 0 "R9" V 1775 2800 50  0000 R CNN
F 1 "470" V 1775 2650 50  0000 R CNN
F 2 "Resistor_SMD:R_0603_1608Metric" V 1740 2640 50  0001 C CNN
F 3 "https://industrial.panasonic.com/cdbs/www-data/pdf/RDM0000/AOA0000C307.pdf" H 1700 2650 50  0001 C CNN
F 4 "P123767CT-ND" H 1700 2650 50  0001 C CNN "Digi-Key_PN"
F 5 "Panasonic Electronic Components" H 1700 2650 50  0001 C CNN "Manufacturer"
F 6 "ERA-3AED471V" H 1700 2650 50  0001 C CNN "MPN"
F 7 "RES SMD 470 OHM 0.5% 1/10W 0603" H 1700 2650 50  0001 C CNN "Description"
F 8 "±0.5%" V 1625 2750 50  0000 C CNN "Tolerance"
F 9 "0603" V 1650 2475 50  0000 C CNN "Package"
	1    1700 2650
	0    -1   -1   0   
$EndComp
Wire Wire Line
	1850 2650 2100 2650
Wire Wire Line
	1550 2650 1475 2650
Wire Wire Line
	1475 2650 1475 2800
Wire Wire Line
	1850 2750 1850 3000
$Comp
L power:GND #PWR021
U 1 1
P 1675 3250
F 0 "#PWR021" H 1675 3000 50  0001 C CNN
F 1 "GND" H 1680 3077 50  0000 C CNN
F 2 "" H 1675 3250 50  0001 C CNN
F 3 "" H 1675 3250 50  0001 C CNN
	1    1675 3250
	1    0    0    -1  
$EndComp
$Comp
L dk_Trimmer-Potentiometers:TC33X-2-103E POT1
U 1 1
P 1475 3100
F 0 "POT1" V 1600 3425 60  0000 R CNN
F 1 "GAIN" V 1700 3400 60  0000 R CNN
F 2 "digikey-footprints:Trimpot_3.8mmx3.6mm_TC33X-2-103E" H 1675 3300 60  0001 L CNN
F 3 "https://www.bourns.com/docs/Product-Datasheets/TC33.pdf" H 1675 3400 60  0001 L CNN
F 4 "TC33X-103ETR-ND" H 1675 3500 60  0001 L CNN "Digi-Key_PN"
F 5 "TC33X-2-103E" H 1675 3600 60  0001 L CNN "MPN"
F 6 "Potentiometers, Variable Resistors" H 1675 3700 60  0001 L CNN "Category"
F 7 "Trimmer Potentiometers" H 1675 3800 60  0001 L CNN "Family"
F 8 "https://www.bourns.com/docs/Product-Datasheets/TC33.pdf" H 1675 3900 60  0001 L CNN "DK_Datasheet_Link"
F 9 "/product-detail/en/bourns-inc/TC33X-2-103E/TC33X-103ETR-ND/612858" H 1675 4000 60  0001 L CNN "DK_Detail_Page"
F 10 "TRIMMER 10K OHM 0.1W J LEAD TOP" H 1675 4100 60  0001 L CNN "Description"
F 11 "Bourns Inc." H 1675 4200 60  0001 L CNN "Manufacturer"
F 12 "Active" H 1675 4300 60  0001 L CNN "Status"
	1    1475 3100
	1    0    0    -1  
$EndComp
$Comp
L Device:R_US R10
U 1 1
P 2075 7075
F 0 "R10" V 2125 6975 50  0000 R CNN
F 1 "3.3k" V 2125 7325 50  0000 R CNN
F 2 "Resistor_SMD:R_0603_1608Metric" V 2115 7065 50  0001 C CNN
F 3 "https://www.bourns.com/docs/product-datasheets/CRxxxxx.pdf" H 2075 7075 50  0001 C CNN
F 4 "CR0603-FX-3301ELFCT-ND" H 2075 7075 50  0001 C CNN "Digi-Key_PN"
F 5 "Bourns Inc." H 2075 7075 50  0001 C CNN "Manufacturer"
F 6 "CR0603-FX-3301ELF" H 2075 7075 50  0001 C CNN "MPN"
F 7 "RES SMD 3.3K OHM 1% 1/10W 0603" H 2075 7075 50  0001 C CNN "Description"
F 8 "±1%" V 2025 6900 50  0000 C CNN "Tolerance"
F 9 "0603" V 2025 7275 50  0000 C CNN "Package"
	1    2075 7075
	0    1    -1   0   
$EndComp
$Comp
L Device:R_US R11
U 1 1
P 2900 7075
F 0 "R11" V 2950 6975 50  0000 R CNN
F 1 "69.8k" V 2950 7325 50  0000 R CNN
F 2 "Resistor_SMD:R_0603_1608Metric" V 2940 7065 50  0001 C CNN
F 3 "https://industrial.panasonic.com/cdbs/www-data/pdf/RDA0000/AOA0000C304.pdf" H 2900 7075 50  0001 C CNN
F 4 "P69.8KHCT-ND" H 2900 7075 50  0001 C CNN "Digi-Key_PN"
F 5 "Panasonic Electronic Components" H 2900 7075 50  0001 C CNN "Manufacturer"
F 6 "ERJ-3EKF6982V" H 2900 7075 50  0001 C CNN "MPN"
F 7 "RES SMD 69.8K OHM 1% 1/10W 0603" H 2900 7075 50  0001 C CNN "Description"
F 8 "±1%" V 2850 6900 50  0000 C CNN "Tolerance"
F 9 "0603" V 2850 7275 50  0000 C CNN "Package"
	1    2900 7075
	0    1    -1   0   
$EndComp
$Comp
L Device:R_US R3
U 1 1
P 1175 5525
F 0 "R3" V 1225 5775 50  0000 R CNN
F 1 "43.2k" V 1225 5425 50  0000 R CNN
F 2 "Resistor_SMD:R_0603_1608Metric" V 1215 5515 50  0001 C CNN
F 3 "https://www.seielect.com/catalog/sei-rmcf_rmcp.pdf" H 1175 5525 50  0001 C CNN
F 4 "RMCF0603FT43K2CT-ND" H 1175 5525 50  0001 C CNN "Digi-Key_PN"
F 5 "Stackpole Electronics Inc" H 1175 5525 50  0001 C CNN "Manufacturer"
F 6 "RMCF0603FT43K2" H 1175 5525 50  0001 C CNN "MPN"
F 7 "RES 43.2K OHM 1% 1/10W 0603" H 1175 5525 50  0001 C CNN "Description"
F 8 "±1%" V 1125 5725 50  0000 C CNN "Tolerance"
F 9 "0603" V 1125 5325 50  0000 C CNN "Package"
	1    1175 5525
	0    -1   -1   0   
$EndComp
$Comp
L Device:R_US R6
U 1 1
P 1650 5775
F 0 "R6" H 1625 5925 50  0000 R CNN
F 1 "1k" H 1775 5925 50  0000 R CNN
F 2 "Resistor_SMD:R_0603_1608Metric" V 1690 5765 50  0001 C CNN
F 3 "https://www.seielect.com/catalog/sei-rncp.pdf" H 1650 5775 50  0001 C CNN
F 4 "RNCP0603FTD1K00CT-ND" H 1650 5775 50  0001 C CNN "Digi-Key_PN"
F 5 "Stackpole Electronics Inc" H 1650 5775 50  0001 C CNN "Manufacturer"
F 6 "RNCP0603FTD1K00" H 1650 5775 50  0001 C CNN "MPN"
F 7 "RES 1K OHM 1% 1/8W 0603" H 1650 5775 50  0001 C CNN "Description"
F 8 "±1%" H 1525 5675 50  0000 C CNN "Tolerance"
F 9 "0603" H 1750 5675 50  0000 C CNN "Package"
	1    1650 5775
	1    0    0    -1  
$EndComp
$Comp
L Device:C C11
U 1 1
P 2050 6400
F 0 "C11" H 2200 6300 50  0000 R CNN
F 1 "4700pF" H 2000 6300 50  0000 R CNN
F 2 "Capacitor_SMD:C_0603_1608Metric" H 2088 6250 50  0001 C CNN
F 3 "https://api.kemet.com/component-edge/download/datasheet/C0603C472K4RACTU.pdf" H 2050 6400 50  0001 C CNN
F 4 "399-9091-1-ND" H 2050 6400 50  0001 C CNN "Digi-Key_PN"
F 5 "±10%" H 2200 6500 50  0001 C CNN "Tolerance"
F 6 "X7R" H 2150 6500 50  0000 C CNN "Temperature Coefficient"
F 7 "0603" H 1950 6500 50  0000 C CNN "Package"
F 8 "https://www.digikey.com/en/products/detail/kemet/C0603C472K4RACTU/2200845" H 2050 6400 50  0001 C CNN "DK_Detail_Page"
	1    2050 6400
	-1   0    0    1   
$EndComp
$Comp
L Device:C C13
U 1 1
P 2900 6725
F 0 "C13" V 2950 6925 50  0000 R CNN
F 1 "4700pF" V 2950 6650 50  0000 R CNN
F 2 "Capacitor_SMD:C_0603_1608Metric" H 2938 6575 50  0001 C CNN
F 3 "https://api.kemet.com/component-edge/download/datasheet/C0603C472K4RACTU.pdf" H 2900 6725 50  0001 C CNN
F 4 "399-9091-1-ND" H 2900 6725 50  0001 C CNN "Digi-Key_PN"
F 5 "±10%" H 3050 6825 50  0001 C CNN "Tolerance"
F 6 "X7R" V 2825 6875 50  0000 C CNN "Temperature Coefficient"
F 7 "0603" V 2825 6550 50  0000 C CNN "Package"
F 8 "https://www.digikey.com/en/products/detail/kemet/C0603C472K4RACTU/2200845" H 2900 6725 50  0001 C CNN "DK_Detail_Page"
	1    2900 6725
	0    -1   -1   0   
$EndComp
$Comp
L Device:C C12
U 1 1
P 2900 4825
F 0 "C12" V 2950 5025 50  0000 R CNN
F 1 "4700pF" V 2950 4750 50  0000 R CNN
F 2 "Capacitor_SMD:C_0603_1608Metric" H 2938 4675 50  0001 C CNN
F 3 "https://api.kemet.com/component-edge/download/datasheet/C0603C472K4RACTU.pdf" H 2900 4825 50  0001 C CNN
F 4 "399-9091-1-ND" H 2900 4825 50  0001 C CNN "Digi-Key_PN"
F 5 "±10%" H 3050 4925 50  0001 C CNN "Tolerance"
F 6 "X7R" V 2825 4975 50  0000 C CNN "Temperature Coefficient"
F 7 "0603" V 2825 4650 50  0000 C CNN "Package"
F 8 "https://www.digikey.com/en/products/detail/kemet/C0603C472K4RACTU/2200845" H 2900 4825 50  0001 C CNN "DK_Detail_Page"
	1    2900 4825
	0    -1   -1   0   
$EndComp
Text Notes 7475 1250 0    50   ~ 0
AC COUPLED INSTRUMENTATION AMPLIFIER (REF)\n\nDesign referenced from \nTI's Analog Engineer's Circuit Cookbook: \nAmplifiers (Rev. A)\n\nPage 171\n
Text Notes 2650 2175 0    50   ~ 0
AC COUPLED INSTRUMENTATION AMPLIFIER (INA)\n\nDesign referenced from \nTI's Analog Engineer's Circuit Cookbook: \nAmplifiers (Rev. A)\n\nPage 171\n
Wire Wire Line
	1675 3100 1675 3250
Text Label 1275 3325 1    50   ~ 0
RG_2
Wire Wire Line
	1275 3100 1275 3325
Text Label 5875 1300 1    50   ~ 0
REF_-
Text Label 1850 1950 0    50   ~ 0
INA_N
Text Label 1825 2150 0    50   ~ 0
INA_P
$Comp
L FANTM_parts:INA819IDGK U4
U 1 1
P 2500 2350
F 0 "U4" H 2175 2500 60  0000 L CNN
F 1 "INA819IDGK" H 2600 1800 60  0000 L CNN
F 2 "digikey-footprints:TSSOP-8_W3mm" H 2700 2550 60  0001 L CNN
F 3 "http://www.ti.com/general/docs/suppproductinfo.tsp?distId=10&gotoUrl=http%3A%2F%2Fwww.ti.com%2Flit%2Fgpn%2FINA819" H 2700 2650 60  0001 L CNN
F 4 "296-INA819IDGKTCT-ND" H 2700 2750 60  0001 L CNN "Digi-Key_PN"
F 5 "INA819IDGKT" H 2700 2850 60  0001 L CNN "MPN"
F 6 "Integrated Circuits (ICs)" H 2700 2950 60  0001 L CNN "Category"
F 7 "Linear - Amplifiers - Instrumentation, OP Amps, Buffer Amps" H 2700 3050 60  0001 L CNN "Family"
F 8 "http://www.ti.com/general/docs/suppproductinfo.tsp?distId=10&gotoUrl=http%3A%2F%2Fwww.ti.com%2Flit%2Fgpn%2FINA819" H 2700 3150 60  0001 L CNN "DK_Datasheet_Link"
F 9 "https://www.digikey.com/en/products/detail/texas-instruments/INA819IDGKT/10434733" H 2700 3250 60  0001 L CNN "DK_Detail_Page"
F 10 "IC INST AMP 1 CIRCUIT 8VSSOP" H 2700 3350 60  0001 L CNN "Description"
F 11 "Texas Instruments" H 2700 3450 60  0001 L CNN "Manufacturer"
F 12 "Active" H 2700 3550 60  0001 L CNN "Status"
	1    2500 2350
	1    0    0    -1  
$EndComp
$EndSCHEMATC
